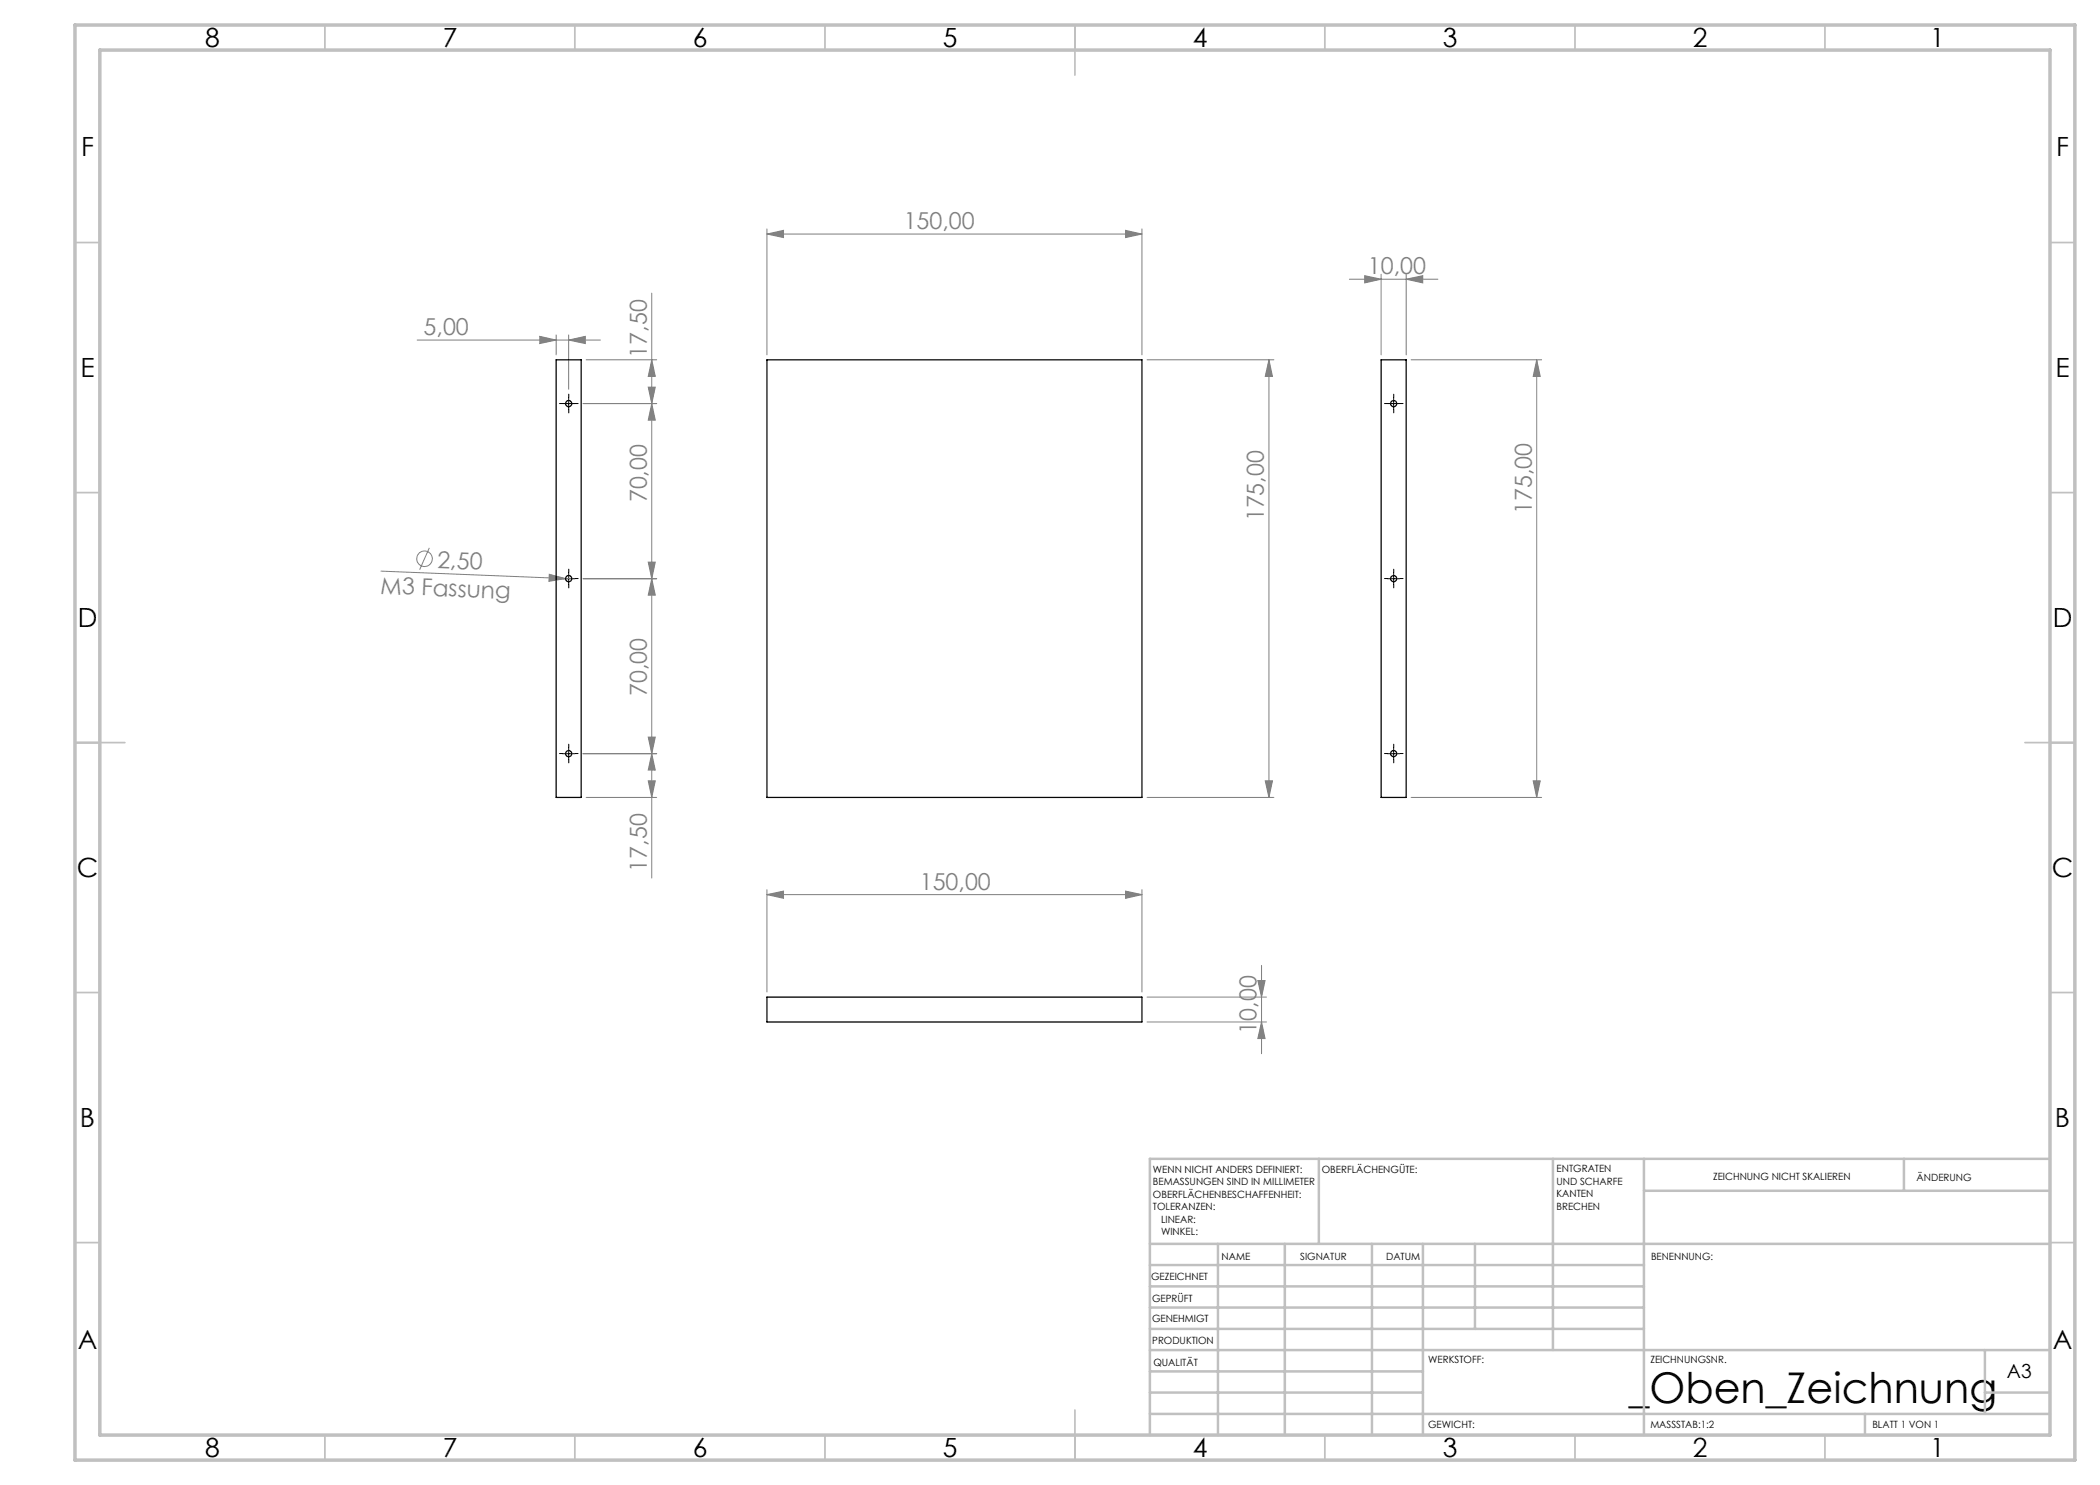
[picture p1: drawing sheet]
<svg xmlns="http://www.w3.org/2000/svg" width="420mm" height="297mm" viewBox="0 0 420 297" stroke-linecap="round" stroke-linejoin="round" font-family="sans-serif">
<g fill="none" stroke="#808080" stroke-width=".2">
<path d="M130.4 58.6v117M153.4 46.8l3.3-.7v1.4zM153.4 45.8v25.2M153.4 46.8h75M225.1 46.1l3.3 .7-3.3 .7zM228.4 45.8v25.2M269.9 55.8h17.7M272.9 55.1l3.3 .7-3.3 .8zM276.2 54.9v16.1M281.2 55.8l3.4-.7v1.5zM281.2 54.9v16.1M83.4 68h36.7"/>
<path d="M108 67.3l3.2 .7-3.2 .7zM111.2 67v4M113.7 68l3.4-.7v1.4zM113.7 67v10.9M117.2 72h14.1M129.6 77.4h1.5l-.7 3.3zM130.4 72l.7 3.3h-1.5zM229.4 72h25.4M253.8 72v87.5M253.8 72l.7 3.3h-1.5zM282.2 72h26.1M307.3 72v87.5"/>
<path d="M307.3 72l.7 3.3h-1.4zM116.6 80.7h14.7M130.4 80.7l.7 3.3h-1.5zM76.2 114.2l36.9 1.5M85.9 109.6l-2 4.3M109.9 114.9l3.2 .8-3.3 .6zM113.1 115.7h1.3M116.6 115.7h14.7M129.6 112.4h1.5l-.7 3.3zM130.4 115.7l.7 3.3h-1.5zM116.6 150.7h14.7M117.2 159.5h14.1"/>
<path d="M129.6 147.4h1.5l-.7 3.3zM129.6 156.2h1.5l-.7 3.3zM130.4 150.7l.7 3.3h-1.5zM229.4 159.5h25.4M253 156.2h1.5l-.7 3.3zM282.2 159.5h26.1M306.6 156.2h1.4l-.7 3.3zM153.4 178.9l3.3-.7v1.5zM153.4 177.9v20.5M153.4 178.9h75M225.1 178.2l3.3 .7-3.3 .8zM228.4 177.9v20.5"/>
<path d="M229.4 199.4h23.9M251.6 196.1h1.4l-.7 3.3zM252.3 193.1v17.6M229.4 204.4h23.9M252.3 204.4l.7 3.3h-1.4z"/>
<circle cx="84.9" cy="111.8" r="1.56"/>
</g>
<g fill="none" stroke="#000" stroke-width=".2" stroke-dasharray="15.2 1.3 1.3 1.3">
<path d="M113.8 79.5v-.7M278.7 79.5v-.7M112.5 80.7h-.6M113.8 82v.6M115 80.7h.6M277.5 80.7h-.6M278.7 82v.6M280 80.7h.6M112.5 115.7h-.6M113.8 114.5v-.7M113.8 117v.6M115 115.7h.6"/>
<path d="M277.5 115.7h-.6M278.7 114.5v-.7M278.7 117v.6M280 115.7h.6M112.5 150.7h-.6M113.8 149.5v-.7M113.8 152v.6M115 150.7h.6M277.5 150.7h-.6M278.7 149.5v-.7M278.7 152v.6M280 150.7h.6"/>
</g>
<path d="M113.7 79.5v2.5M278.7 79.5v2.5M112.5 80.7h2.5M277.5 80.7h2.5M112.5 115.7h2.5M113.7 114.5v2.5M277.5 115.7h2.5M278.7 114.5v2.5M112.5 150.7h2.5M113.7 149.5v2.5M277.5 150.7h2.5M278.7 149.5v2.5" fill="none" stroke="#000" stroke-width=".2"/>
<g fill="none" stroke="#c0c0c0" stroke-width=".35">
<path d="M65 5v5M115 5v5M165 5v5M215 5v10M265 5v5M315 5v5M365 5v5M15 48.5h5M410 48.5h5M15 98.5h5M410 98.5h5M15 148.5h10"/>
<path d="M405 148.5h10M15 198.5h5M410 198.5h5M15 248.5h5M410 248.5h5M65 287v5M115 287v5M165 287v5M215 282v10M265 287v5M315 287v5M365 287v5"/>
</g>
<g fill="none" stroke="#c0c0c0" stroke-width=".5">
<path d="M263.8 231.8v17M310.6 231.8v38.2M328.8 231.8v55.2M328.8 238.2h81.2M380.8 231.8v6.4M410 231.8h-180v55.2M230 248.8h180M230 257.3h98.8M230 253h98.8M243.6 248.8v38.2M257 248.8v38.2M274.4 248.8v38.2"/>
<path d="M284.6 248.8v38.2M295 248.8v17M230 265.8h98.8M230 261.5h98.8M230 278.5h54.6M230 274.3h54.6M230 270h180M397 278.5h13M397 270v12.8M230 282.8h180M373 282.8v4.2"/>
</g>
<path d="M15 5h400v287h-400zM20 10h390v277h-390z" fill="none" stroke="#c0c0c0" stroke-width=".7"/>
<g fill="#808080">
<path d="M109.9 114.9l3.2 .8-3.3 .6z"/>
<path d="M225.1 46.1l3.3 .7-3.3 .7zM153.4 46.8l3.3-.7v1.4zM113.7 68l3.4-.7v1.4zM108 67.3l3.2 .7-3.2 .7z"/>
<path d="M153.4 178.9l3.3-.7v1.5zM225.1 178.2l3.3 .7-3.3 .8zM272.9 55.1l3.3 .7-3.3 .8zM281.2 55.8l3.4-.7v1.5z"/>
<path d="M129.6 77.4h1.5l-.7 3.3zM130.4 72l.7 3.3h-1.5zM129.6 112.4h1.5l-.7 3.3zM130.4 80.7l.7 3.3h-1.5zM129.6 147.4h1.5l-.7 3.3zM130.4 115.7l.7 3.3h-1.5zM306.6 156.2h1.4l-.7 3.3zM307.3 72l.7 3.3h-1.4z"/>
<path d="M253 156.2h1.5l-.7 3.3zM253.8 72l.7 3.3h-1.5z"/>
<path d="M130.4 150.7l.7 3.3h-1.5zM129.6 156.2h1.5l-.7 3.3zM251.6 196.1h1.4l-.7 3.3zM252.3 204.4l.7 3.3h-1.4z"/>
</g>
<g fill="none" stroke="#000" stroke-width=".25">
<path d="M111.2 72h5v87.5h-5zM153.4 72h75v87.5h-75zM276.2 72h5v87.5h-5zM153.4 199.4h75v5h-75z"/>
<circle cx="113.7" cy="80.7" r=".62"/>
<circle cx="278.7" cy="80.7" r=".62"/>
<circle cx="113.7" cy="115.7" r=".62"/>
<circle cx="278.7" cy="115.7" r=".62"/>
<circle cx="113.7" cy="150.7" r=".62"/>
<circle cx="278.7" cy="150.7" r=".62"/>
</g>
<text font-size="8.5" x="325.8" y="280.6">_Oben_Zeichnung</text>
<g font-size="5.3">
<text x="41" y="9.5">8</text>
<text x="88.5" y="9.5">7</text>
<text x="138.5" y="9.5">6</text>
<text x="188.5" y="9.5">5</text>
<text x="238.5" y="9.5">4</text>
<text x="288.5" y="9.5">3</text>
<text x="338.5" y="9.5">2</text>
<text x="386" y="9.5">1</text>
<text x="16.2" y="31.2">F</text>
<text x="411.2" y="31.2">F</text>
<text x="16.1" y="75.5">E</text>
<text x="411.1" y="75.5">E</text>
<text x="15.5" y="125.5">D</text>
<text x="410.5" y="125.5">D</text>
<text x="15.4" y="175.5">C</text>
<text x="410.4" y="175.5">C</text>
<text x="16" y="225.5">B</text>
<text x="411" y="225.5">B</text>
<text x="15.5" y="269.7">A</text>
<text x="410.5" y="269.7">A</text>
<text x="41" y="291.5">8</text>
<text x="88.5" y="291.5">7</text>
<text x="138.5" y="291.5">6</text>
<text x="188.5" y="291.5">5</text>
<text x="238.5" y="291.5">4</text>
<text x="288.5" y="291.5">3</text>
<text x="338.5" y="291.5">2</text>
<text x="386" y="291.5">1</text>
</g>
<g font-size="4.7" fill="#808080">
<text x="180.7" y="45.8">150,00</text>
<text x="273.6" y="54.8">10,00</text>
<text x="84.7" y="67">5,00</text>
<text x="129.4" y="71.5" transform="rotate(-90 129.4 71.5)">17,50</text>
<text x="129.4" y="100.5" transform="rotate(-90 129.4 100.5)">70,00</text>
<text x="252.8" y="104.3" transform="rotate(-90 252.8 104.3)">175,00</text>
<text x="306.3" y="102.8" transform="rotate(-90 306.3 102.8)">175,00</text>
<text x="87.4" y="113.5" transform="rotate(2 87.4 113.5)">2,50</text>
<text x="76.1" y="118.7" transform="rotate(2 76.1 118.7)">M3 Fassung</text>
<text x="129.4" y="139.2" transform="rotate(-90 129.4 139.2)">70,00</text>
<text x="129.4" y="174.3" transform="rotate(-90 129.4 174.3)">17,50</text>
<text x="184" y="177.9">150,00</text>
<text x="251.3" y="206.7" transform="rotate(-90 251.3 206.7)">10,00</text>
</g>
<text font-size="3.9" x="401.4" y="275.6">A3</text>
<g font-size="2">
<text x="230.6" y="234.6">WENN NICHT ANDERS DEFINIERT:</text>
<text x="230.6" y="237.1">BEMASSUNGEN SIND IN MILLIMETER</text>
<text x="230.6" y="239.6">OBERFLÄCHENBESCHAFFENHEIT:</text>
<text x="264.4" y="234.6">OBERFLÄCHENGÜTE:</text>
<text x="311.3" y="234.5">ENTGRATEN</text>
<text x="311.3" y="237">UND SCHARFE</text>
<text x="311.3" y="239.5">KANTEN</text>
<text x="342.6" y="236">ZEICHNUNG NICHT SKALIEREN</text>
<text x="383.3" y="236.2">ÄNDERUNG</text>
<text x="230.6" y="242.1">TOLERANZEN:</text>
<text x="232.2" y="244.6">LINEAR:</text>
<text x="311.3" y="242">BRECHEN</text>
<text x="232.2" y="247.1">WINKEL:</text>
<text x="244.3" y="252">NAME</text>
<text x="260" y="251.9">SIGNATUR</text>
<text x="277.2" y="251.9">DATUM</text>
<text x="330.2" y="251.9">BENENNUNG:</text>
<text x="230.2" y="256.1">GEZEICHNET</text>
<text x="230.4" y="260.3">GEPRÜFT</text>
<text x="230.4" y="264.4">GENEHMIGT</text>
<text x="230.5" y="268.8">PRODUKTION</text>
<text x="230.7" y="273.1">QUALITÄT</text>
<text x="285.6" y="272.5">WERKSTOFF:</text>
<text x="330.1" y="272.5">ZEICHNUNGSNR.</text>
<text x="285.6" y="285.5">GEWICHT:</text>
<text x="330.1" y="285.6">MASSSTAB:1:2</text>
<text x="374.5" y="285.6">BLATT 1 VON 1</text>
</g>
</svg>
